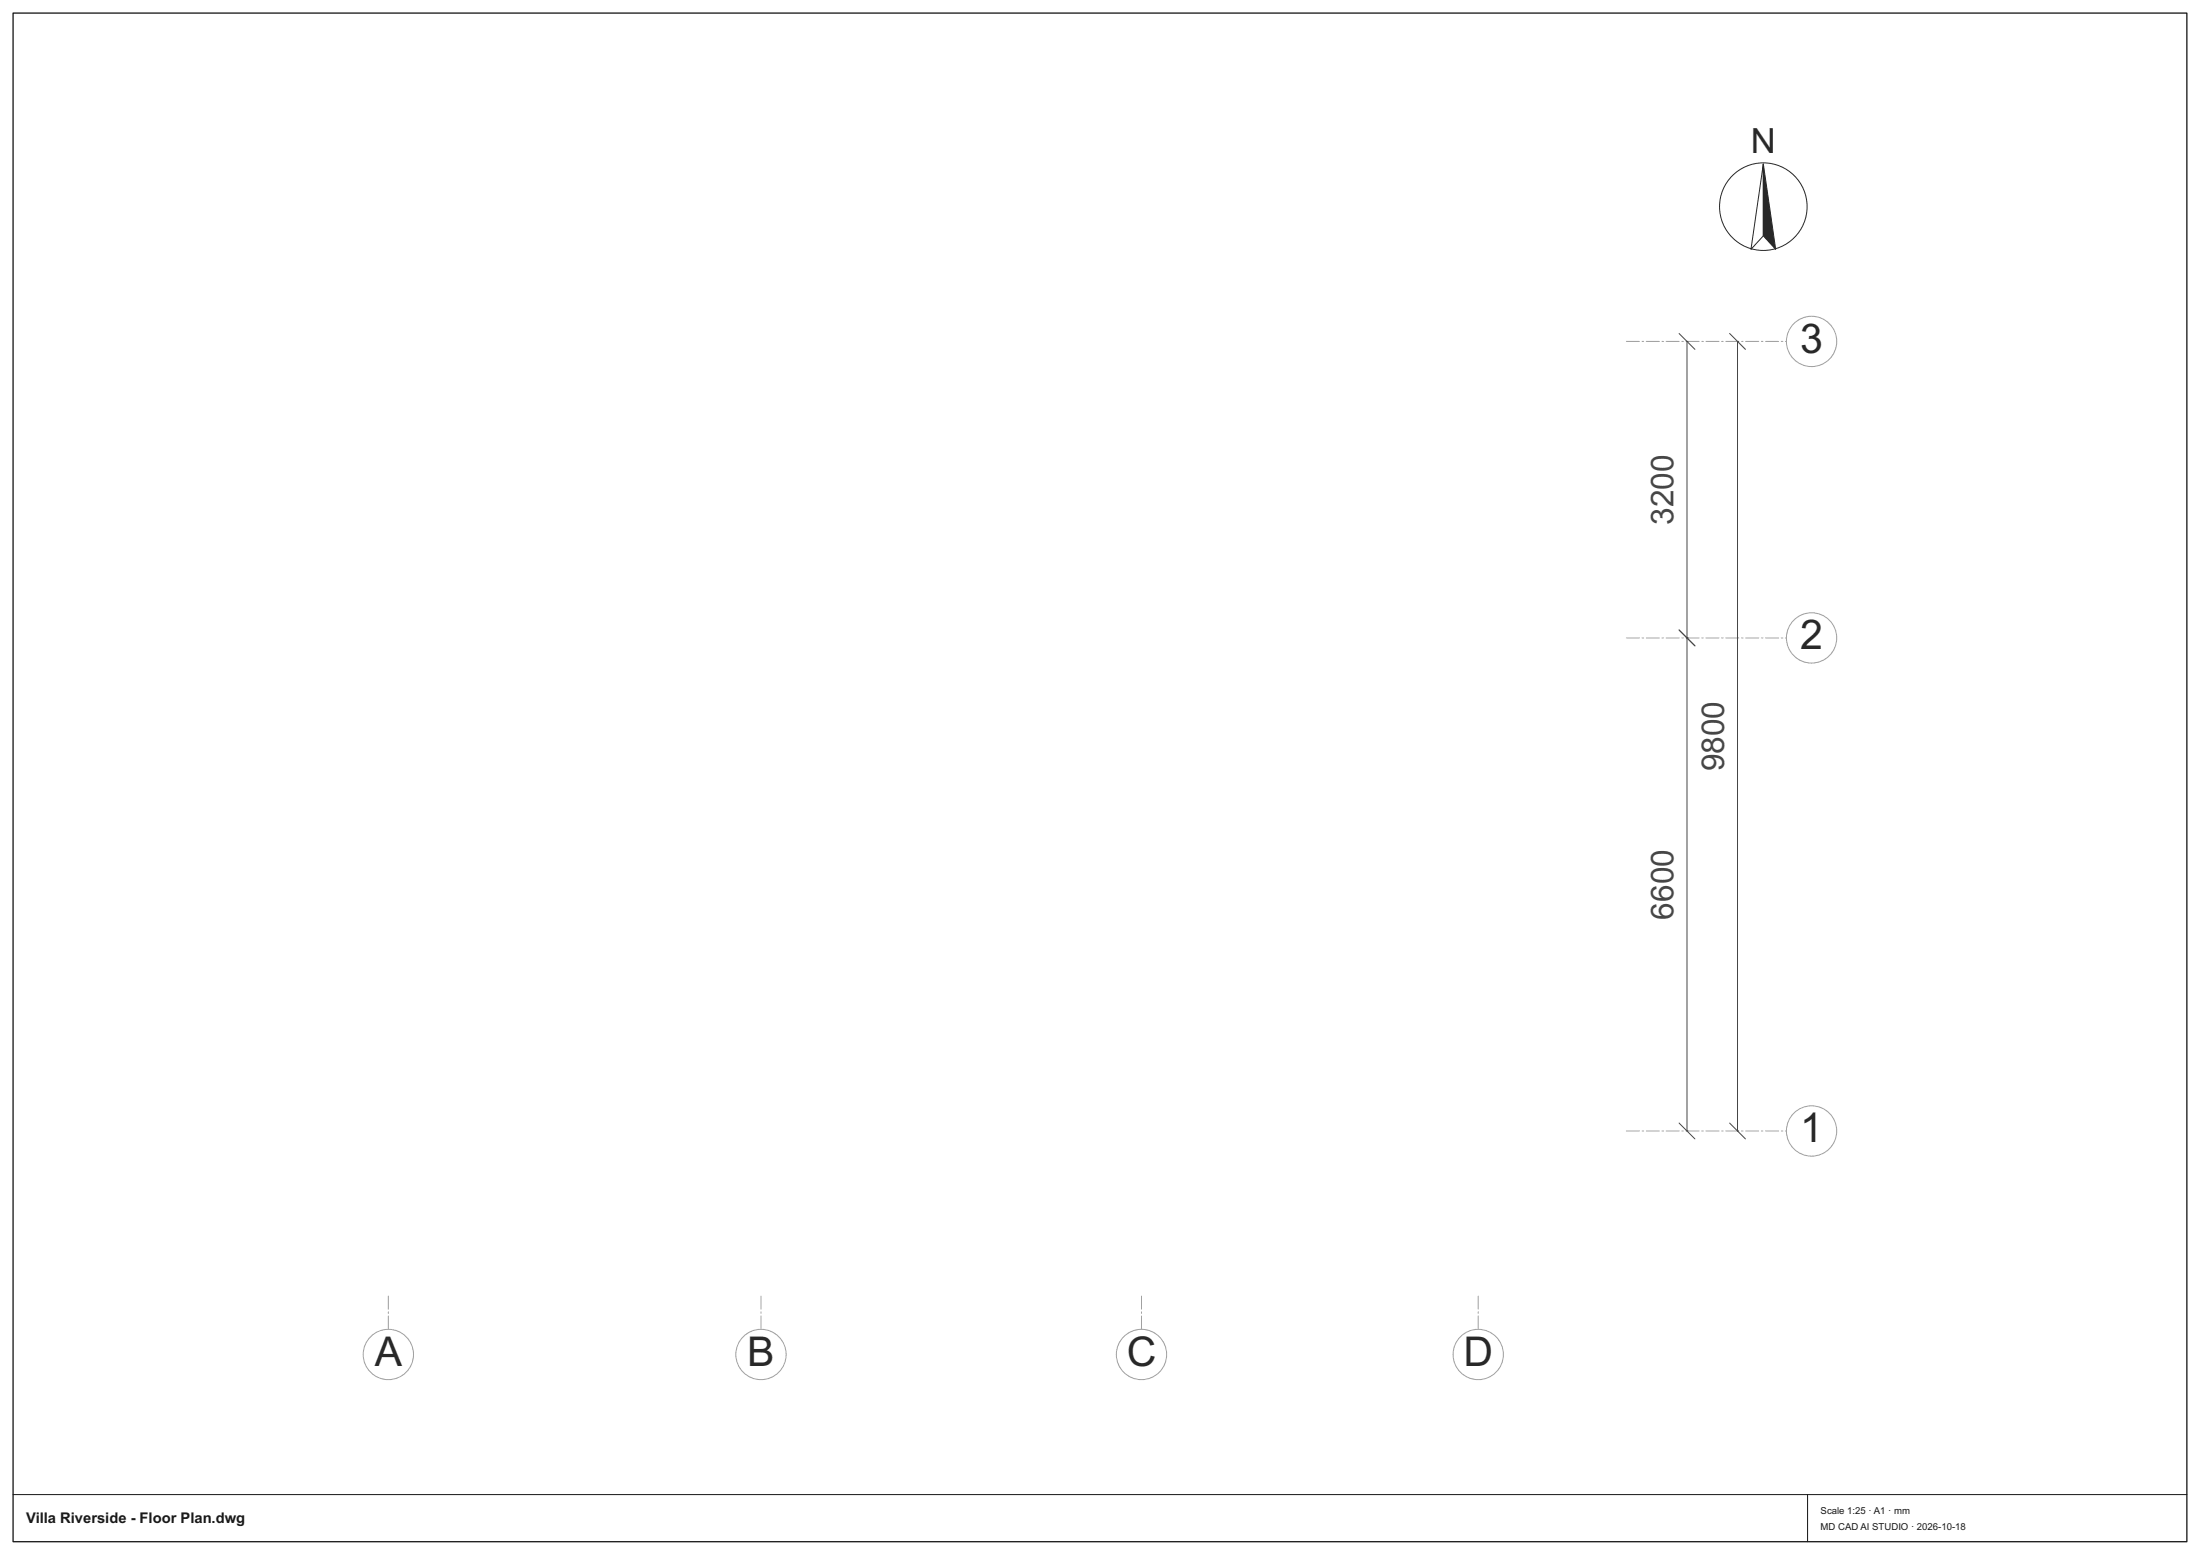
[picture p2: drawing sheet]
<svg xmlns="http://www.w3.org/2000/svg" width="841mm" height="594mm" viewBox="0 0 841 594" stroke-linecap="round" stroke-linejoin="round" font-family="sans-serif">
<path d="M621.7 130.4h61M621.7 243.7h61M621.7 432.1h61M148.5 495.2v12.4M290.9 495.2v12.4M436.4 495.2v12.4M565.1 495.2v12.4" fill="none" stroke="#9aa1ab" stroke-width=".38" stroke-dasharray="5 1 .6 1"/>
<g fill="none" stroke="#9aa1ab" stroke-width=".38">
<circle cx="692.5" cy="130.4" r="9.6"/>
<circle cx="692.5" cy="243.7" r="9.6"/>
<circle cx="692.5" cy="432.1" r="9.6"/>
<circle cx="148.5" cy="517.5" r="9.6"/>
<circle cx="290.9" cy="517.5" r="9.6"/>
<circle cx="436.4" cy="517.5" r="9.6"/>
<circle cx="565.1" cy="517.5" r="9.6"/>
</g>
<path d="M641.9 127.4l6 6.1M644.9 130.4h.1M644.9 130.4v301.7M661.2 127.4l6.1 6.1M664.2 130.4h.1M664.2 130.4v301.7M641.9 240.7l6 6.1M644.9 243.7h.1M641.9 429.1l6 6M644.9 432.1h.1M661.2 429.1l6.1 6M664.2 432.1h.1" fill="none" stroke="#3f4654" stroke-width=".38"/>
<g fill="none" stroke="#1f2937" stroke-width=".38">
<path d="M674.1 62.6v27.5l-4.7 5.2z"/>
<circle cx="674.1" cy="79" r="16.7"/>
</g>
<path d="M674.1 62.6l4.7 32.7-4.7-5.2z" fill="#1f2937" stroke="#1f2937" stroke-width=".38"/>
<path d="M5 5h831v584h-831z" fill="none" stroke="#111827" stroke-width=".5"/>
<path d="M5 571h831M691 571v18" fill="none" stroke="#111827" stroke-width=".38"/>
<g font-size="15.7" fill="#1f2937">
<text x="688.2" y="134.7">3</text>
<text x="688.2" y="248">2</text>
<text x="688.2" y="436.4">1</text>
<text x="143.2" y="521.8">A</text>
<text x="285.7" y="521.8">B</text>
<text x="430.7" y="521.8">C</text>
<text x="559.4" y="521.8">D</text>
</g>
<text font-size="13.3" fill="#1f2937" x="669.3" y="58.4">N</text>
<g font-size="12.1" fill="#3f4654">
<text x="639.8" y="200.5" transform="rotate(-90 639.8 200.5)">3200</text>
<text x="659.1" y="294.7" transform="rotate(-90 659.1 294.7)">9800</text>
<text x="639.8" y="351.3" transform="rotate(-90 639.8 351.3)">6600</text>
</g>
<text font-size="5.6" fill="#111827" x="10" y="582">Villa Riverside - Floor Plan.dwg</text>
<g font-size="3.7" fill="#111827">
<text x="696" y="578.5">Scale 1:25 · A1 · mm</text>
<text x="696" y="584.5">MD CAD AI STUDIO · 2026-10-18</text>
</g>
</svg>
